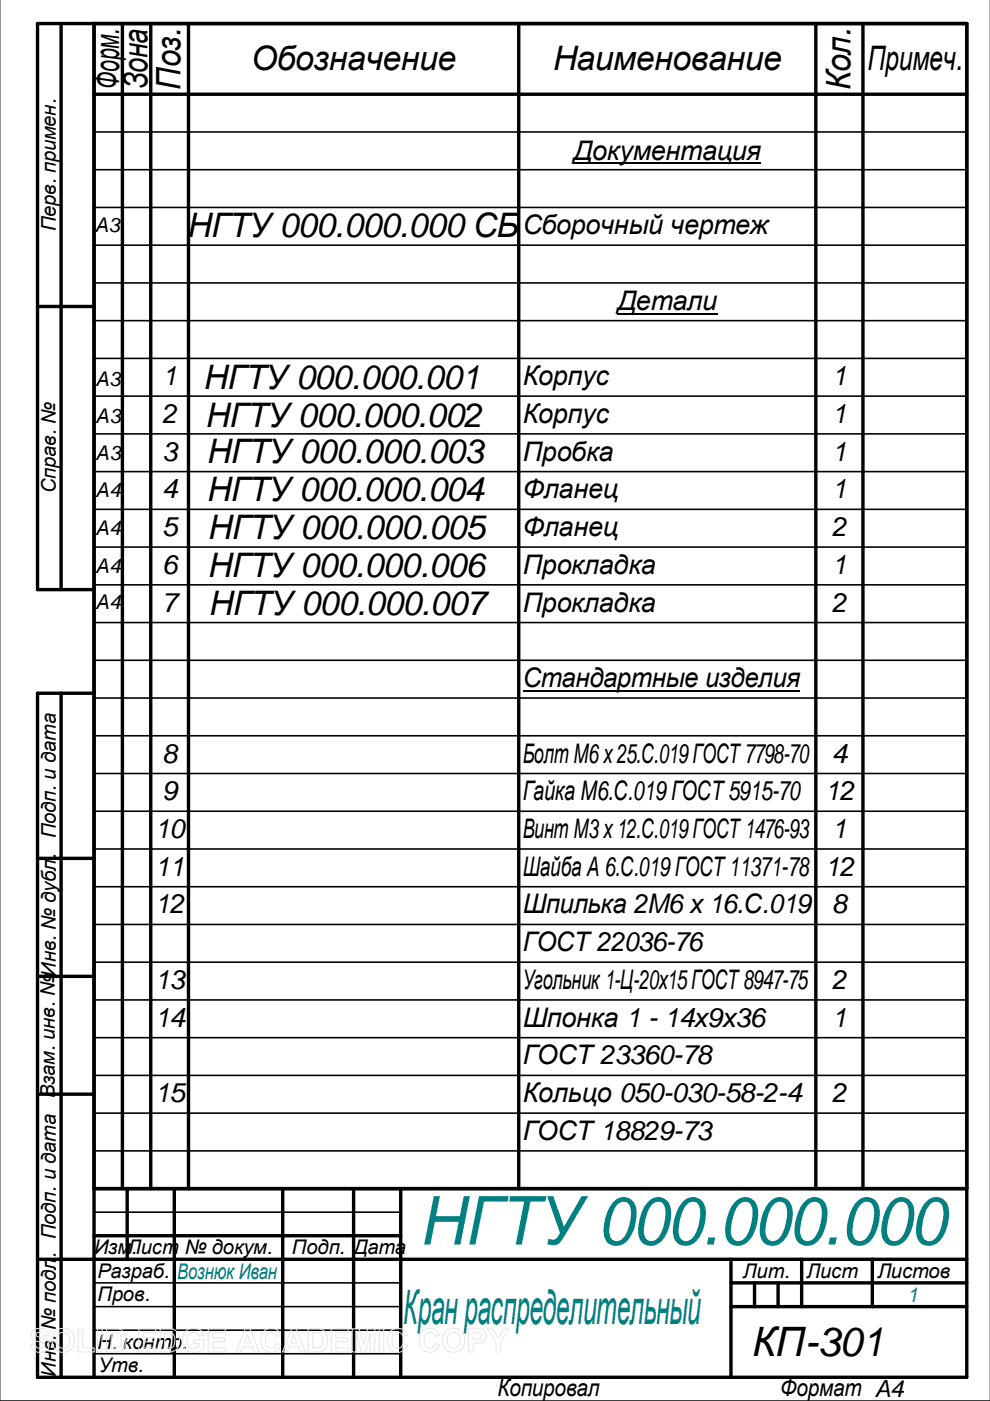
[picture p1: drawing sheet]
<svg xmlns="http://www.w3.org/2000/svg" width="210mm" height="297mm" viewBox="0 0 210 297" stroke-linecap="round" stroke-linejoin="round" font-family="sans-serif">
<g fill="none" stroke="#000" stroke-width=".72">
<path d="M13 5v120M19.9 5v287M19.9 20h185.1M26 5v247M32 5v247M40 5v247M110 5v247M173 5v247M183 5v247M8 65h11.9M19.9 125h-11.9v-120h197v287h-197v-145h11.9M13 147v145"/>
<path d="M8 182h11.9M8 207h11.9M8 232h11.9M19.9 252h185.1M27 252v15M37 252v40M59.9 252v40M75 252v40M85 252v40M8 267h197M19.9 262h65.1M155 267v25"/>
<path d="M155 272h50M155 277h50M160 272v5M165 272v5M170 267v10M185 267v10"/>
</g>
<path d="M0 0v297h209.9" fill="none" stroke="#000" stroke-width=".25"/>
<g fill="none" stroke="#000" stroke-width=".34">
<path d="M19.9 28h185.1M19.9 36h185.1M19.9 44h185.1M19.9 52h185.1M19.9 60h185.1M19.9 68h185.1M19.9 76h185.1M19.9 84h185.1M19.9 92h185.1M19.9 100h185.1M19.9 108h185.1M19.9 116h185.1"/>
<path d="M19.9 124h185.1M19.9 132h185.1M19.9 140h185.1M19.9 148h185.1M19.9 156h185.1M19.9 164h185.1M19.9 172h185.1M19.9 180h185.1M19.9 188h185.1M19.9 196h185.1M19.9 204h185.1M19.9 212h185.1"/>
<path d="M19.9 220h185.1M19.9 228h185.1M19.9 236h185.1M19.9 257h65.1M19.9 244h185.1M19.9 272h65.1M19.9 277h65.1M19.9 282h65.1M19.9 287h65.1"/>
</g>
<path d="M121.6 34.6h39.8M130.9 66.6h21.2M110.8 146.5h37.3M149.5 146.5h20.2" fill="none" stroke="#000" stroke-width=".42"/>
<path d="M148 146.3h1.5v.4h-1.5z" fill="#000"/>
<g fill="none" stroke="#e6e6e6" stroke-width=".21">
<path d="M7 282.1a2.33 2.33 0 0 1 2.9 .2l.3 .9h-.9a.91 .91 0 0 0-.7-.7 .91 .91 0 0 0-1 .5l.1 .3 .5 .2a2.12 2.12 0 0 1 2.2 1.4 1.76 1.76 0 0 1-2.4 1.8l-.7-.2-.6-.7-.2-.8 .9-.1a1.05 1.05 0 0 0 .9 1 1.05 1.05 0 0 0 1.1-.7 1.7 1.7 0 0 0-1.6-.8 1.39 1.39 0 0 1-.8-2.3zM11.7 282.3a2.47 2.47 0 0 1 3.1-.2 2.47 2.47 0 0 1 .8 3 2.4 2.4 0 0 1-3 1.5 2.4 2.4 0 0 1-1.5-3.1zM12.4 282.9a1.39 1.39 0 0 1 1.7-.3 1.39 1.39 0 0 1 .7 1.5 1.41 1.41 0 0 1-1.4 1.8 1.41 1.41 0 0 1-1.4-1.8l.1-.7zM16.6 281.8h.9v4h2.5v.8h-3.4zM20.7 281.7h.9v4.9h-.9zM22.6 281.7h1.8a2.2 2.2 0 0 1 2.3 2.8 2.05 2.05 0 0 1-2.3 2.1h-1.8zM23.6 282.6a1.8 1.8 0 0 1 1.9 .5 2.03 2.03 0 0 1-.4 2.6l-1.5 .1zM29.4 281.7h3.6v.9h-2.6v1h2.5v.9h-2.5v1.3h2.7v.8h-3.7zM34 281.7h1.7a2.2 2.2 0 0 1 2.3 2.8 2.05 2.05 0 0 1-2.2 2.1h-1.8zM34.9 282.6a1.8 1.8 0 0 1 2 .5 2.03 2.03 0 0 1-.5 2.6l-1.5 .1zM39.3 282.3a2.56 2.56 0 0 1 3.6 .2l.3 .6-1 .2a1.36 1.36 0 0 0-1.6-.7 1.36 1.36 0 0 0-1 1.5 1.55 1.55 0 0 0 .8 1.6 1.55 1.55 0 0 0 1.8-.2v-.6h-1.1v-.9h2.1v2a2.7 2.7 0 0 1-4.5-1.2 2.79 2.79 0 0 1 .6-2.5zM44.2 281.7h3.6v.9h-2.7v1h2.5v.9h-2.5v1.3h2.7v.8h-3.6z"/>
<path d="M52 281.7h1l2 4.9h-1.1l-.4-1.1h-2l-.4 1.1h-1zM52.5 282.9l.7 1.8h-1.4zM55.9 282.3a2.15 2.15 0 0 1 3.6 .8l-.9 .2a1.24 1.24 0 0 0-1.6-.7 1.24 1.24 0 0 0-.7 1.5 1.25 1.25 0 0 0 .5 1.6 1.25 1.25 0 0 0 1.6-.3l.2-.6 1 .3a2.19 2.19 0 0 1-2.6 1.6 2.19 2.19 0 0 1-1.7-2.5l.1-.9zM61.8 281.7h1l2 4.9h-1l-.5-1.1h-2l-.4 1.1h-1zM62.3 282.9l.7 1.8h-1.4zM65.3 281.7h1.8a2.2 2.2 0 0 1 2.3 2.8 2.05 2.05 0 0 1-2.3 2.1h-1.8zM66.3 282.6a1.8 1.8 0 0 1 1.9 .5 2.03 2.03 0 0 1-.4 2.6l-1.5 .1zM70.2 281.7h3.6v.9h-2.6v1h2.5v.9h-2.5v1.3h2.7v.8h-3.7zM74.7 281.7h1.5l.8 3.4 .9-3.4h1.6v4.9h-1v-3.9l-1 3.9h-.9l-1-3.9v3.9h-.9zM80.4 281.7h1v4.9h-1zM82.7 282.3a2.15 2.15 0 0 1 3.7 .8l-1 .2a1.24 1.24 0 0 0-1.6-.7 1.24 1.24 0 0 0-.7 1.5 1.25 1.25 0 0 0 .5 1.6 1.25 1.25 0 0 0 1.6-.3l.3-.6 .9 .3a2.19 2.19 0 0 1-2.6 1.6 2.19 2.19 0 0 1-1.7-2.5l.1-.9zM89.5 282.3a2.15 2.15 0 0 1 3.7 .8l-1 .2a1.24 1.24 0 0 0-1.5-.7 1.24 1.24 0 0 0-.8 1.5 1.25 1.25 0 0 0 .5 1.6 1.25 1.25 0 0 0 1.6-.3l.3-.6 .9 .3a2.19 2.19 0 0 1-2.5 1.6 2.19 2.19 0 0 1-1.8-2.5l.1-.9z"/>
<path d="M94.5 282.3a2.47 2.47 0 0 1 3.1-.2 2.47 2.47 0 0 1 .8 3 2.4 2.4 0 0 1-3 1.5 2.4 2.4 0 0 1-1.5-3.1zM95.2 282.9a1.39 1.39 0 0 1 1.7-.3 1.39 1.39 0 0 1 .7 1.5 1.41 1.41 0 0 1-1.4 1.8 1.41 1.41 0 0 1-1.4-1.8l.1-.7zM99.4 281.7h1.5a1.58 1.58 0 0 1 2 .8 1.58 1.58 0 0 1-.6 2.1l-.8 .1-1.2 .1v1.8h-.9zM100.3 282.6h.5a.87 .87 0 0 1 1.3 .8l-.5 .4-1.3 .1zM103.3 281.7h1.2l1.2 2 1.1-2h1.1l-1.8 2.9v2h-.9v-2z"/>
</g>
<text font-size="14.3" fill="#008080" x="89.4" y="263.9">НГТУ000.000.000</text>
<text font-size="10" fill="#008080" x="85.5" y="280.7">Кранраспределительный</text>
<text font-size="8.6" x="159.5" y="287.6">КП-301</text>
<g font-size="7.2">
<text x="53.3" y="14.8">Обозначение</text>
<text x="117.3" y="14.8">Наименование</text>
<text x="183.9" y="14.8">Примеч.</text>
<text x="25.3" y="18.8" transform="rotate(-90 25.3 18.8)">Форм.</text>
<text x="31.3" y="18.9" transform="rotate(-90 31.3 18.9)">Зона</text>
<text x="38.3" y="19" transform="rotate(-90 38.3 19)">Поз.</text>
<text x="180.3" y="19.1" transform="rotate(-90 180.3 19.1)">Кол.</text>
<text x="39.8" y="50.2">НГТУ000.000.000 СБ</text>
<text x="43.3" y="82.5">НГТУ000.000.001</text>
<text x="43.7" y="90.5">НГТУ000.000.002</text>
<text x="44" y="98.2">НГТУ000.000.003</text>
<text x="44" y="106.2">НГТУ000.000.004</text>
<text x="44.2" y="114.4">НГТУ000.000.005</text>
<text x="44.2" y="122.3">НГТУ000.000.006</text>
<text x="44.5" y="130.3">НГТУ000.000.007</text>
</g>
<g font-size="5.7">
<text x="121.6" y="33.8">Документация</text>
<text x="110.8" y="49.7">Сборочный чертеж</text>
<text x="130.9" y="65.8">Детали</text>
<text x="34.4" y="81.7">1</text>
<text x="110.8" y="81.7">Корпус</text>
<text x="176.4" y="81.7">1</text>
<text x="34.4" y="89.7">2</text>
<text x="110.8" y="89.7">Корпус</text>
<text x="176.4" y="89.7">1</text>
<text x="34.4" y="97.7">3</text>
<text x="110.8" y="97.7">Пробка</text>
<text x="176.4" y="97.7">1</text>
<text x="34.4" y="105.7">4</text>
<text x="110.8" y="105.7">Фланец</text>
<text x="176.4" y="105.7">1</text>
<text x="34.4" y="113.7">5</text>
<text x="110.8" y="113.7">Фланец</text>
<text x="176.4" y="113.7">2</text>
<text x="34.4" y="121.7">6</text>
<text x="110.8" y="121.7">Прокладка</text>
<text x="176.4" y="121.7">1</text>
<text x="34.4" y="129.7">7</text>
<text x="110.8" y="129.7">Прокладка</text>
<text x="176.4" y="129.7">2</text>
<text x="110.8" y="145.7">Стандартные изделия</text>
<text x="34.4" y="161.7">8</text>
<text x="110.8" y="161.7">Болт М6 x 25.С.019ГОСТ7798-70</text>
<text x="176.4" y="161.7">4</text>
<text x="34.4" y="169.7">9</text>
<text x="110.8" y="169.7">Гайка М6.С.019ГОСТ5915-70</text>
<text x="174.9" y="169.7">12</text>
<text x="32.9" y="177.7">10</text>
<text x="110.8" y="177.7">Винт М3 x 12.С.019ГОСТ1476-93</text>
<text x="176.4" y="177.7">1</text>
<text x="32.9" y="185.7">11</text>
<text x="110.8" y="185.7">Шайба А6.С.019ГОСТ11371-78</text>
<text x="174.9" y="185.7">12</text>
<text x="32.9" y="193.7">12</text>
<text x="110.8" y="193.7">Шпилька 2M6 x 16.С.019</text>
<text x="176.4" y="193.7">8</text>
<text x="110.8" y="201.7">ГОСТ22036-76</text>
<text x="32.9" y="209.7">13</text>
<text x="110.8" y="209.7">Угольник1-Ц-20x15ГОСТ8947-75</text>
<text x="176.4" y="209.7">2</text>
<text x="32.9" y="217.7">14</text>
<text x="110.8" y="217.7">Шпонка 1 - 14x9x36</text>
<text x="176.4" y="217.7">1</text>
<text x="110.8" y="225.7">ГОСТ23360-78</text>
<text x="32.9" y="233.6">15</text>
<text x="110.8" y="233.6">Кольцо 050-030-58-2-4</text>
<text x="176.4" y="233.6">2</text>
<text x="110.8" y="241.6">ГОСТ18829-73</text>
</g>
<g font-size="5">
<text x="105.5" y="296">Копировал</text>
<text x="165.4" y="295.9">Формат A4</text>
</g>
<text font-size="4.6" fill="#008080" x="37.6" y="271.3">Вознюк Иван</text>
<text font-size="4.4" fill="#008080" x="192.2" y="276">1</text>
<g font-size="4.3">
<text x="11.9" y="49" transform="rotate(-90 11.9 49)">Перв. примен.</text>
<text x="20.2" y="49.1">А3</text>
<text x="20.4" y="81.9">А3</text>
<text x="20.4" y="89.7">А3</text>
<text x="20.4" y="97.5">А3</text>
<text x="11.9" y="104.6" transform="rotate(-90 11.9 104.6)">Справ. №</text>
<text x="20.4" y="105.4">А4</text>
<text x="20.4" y="113.5">А4</text>
<text x="20.4" y="121.5">А4</text>
<text x="20.4" y="129">А4</text>
<text x="11.9" y="177.7" transform="rotate(-90 11.9 177.7)">Подп. и дата</text>
<text x="11.6" y="232.8" transform="rotate(-90 11.6 232.8)">Взам. инв. №Инв. № дубл.</text>
<text x="11.9" y="266.8" transform="rotate(-90 11.9 266.8)">. Подп. и дата</text>
<text x="19.9" y="265.9">Изм</text>
<text x="27" y="265.9">Лист № докум.</text>
<text x="27.8" y="265.9">.</text>
<text x="61.8" y="265.9">Подп.</text>
<text x="75" y="265.9">Дата</text>
<text x="20.7" y="270.9">Разраб.</text>
<text x="20.7" y="275.9">Пров.</text>
<text x="157.5" y="270.9">Лит.</text>
<text x="171" y="270.9">Лист</text>
<text x="186.1" y="270.9">Листов</text>
<text x="20.7" y="285.9">Н</text>
<text x="23.7" y="285.9">. контр.</text>
<text x="11.9" y="291.8" transform="rotate(-90 11.9 291.8)">Инв. № подл</text>
<text x="20.9" y="290.9">Утв.</text>
</g>
</svg>
